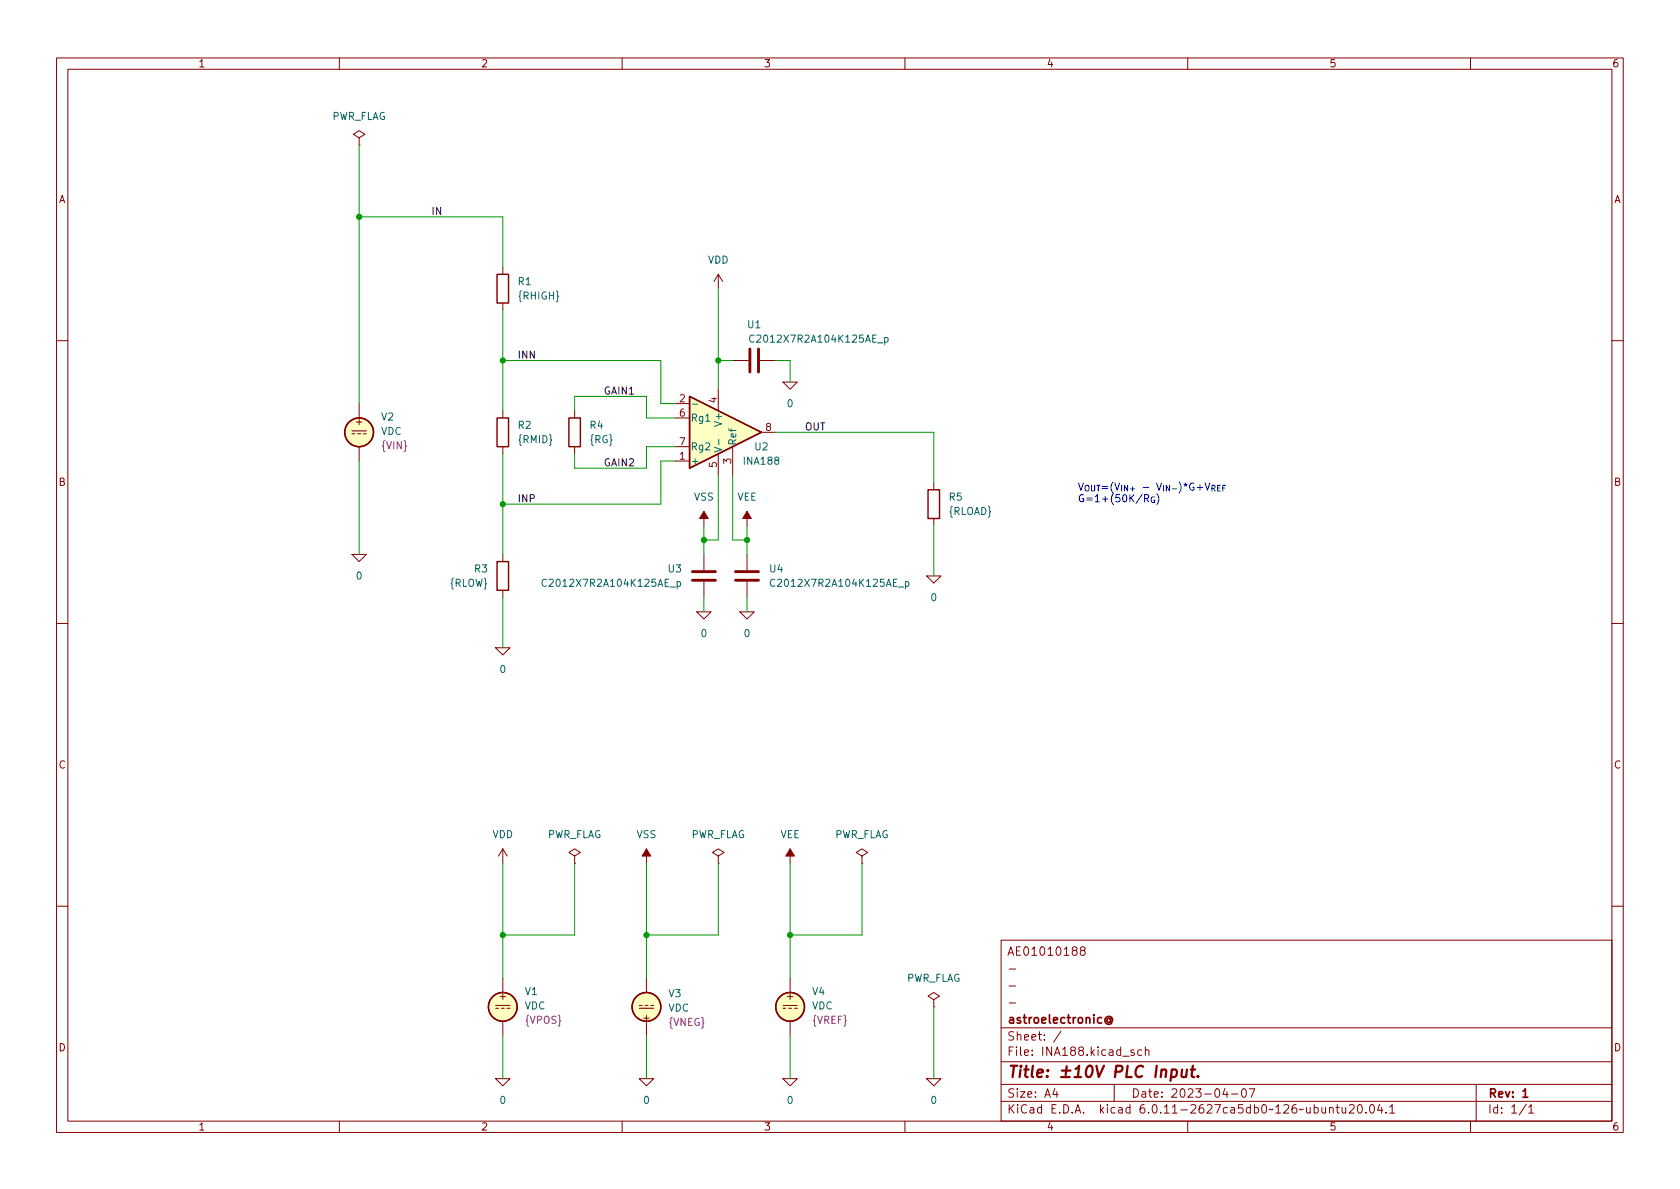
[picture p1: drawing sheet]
(kicad_sch (version 20211123) (generator eeschema)

 (paper "A4")

 (title_block
  (title "±10V PLC Input.")
  (date "2023-04-07")
  (rev "1")
  (company "astroelectronic@")
  (comment 1 "-")
  (comment 2 "-")
  (comment 3 "-")
  (comment 4 "AE01010188"))

 (lib_symbols
  (symbol "Device:C" (pin_numbers hide) (pin_names (offset 0.254)) (in_bom yes) (on_board yes)
   (property "Reference" "C" (id 0) (at 0.635 2.54 0) (effects (font (size 1.27 1.27)) (justify left)))
   (property "Value" "C" (id 1) (at 0.635 -2.54 0) (effects (font (size 1.27 1.27)) (justify left)))
   (property "Footprint" "" (id 2) (at 0.9652 -3.81 0) (effects (font (size 1.27 1.27)) hide))
   (property "Datasheet" "~" (id 3) (at 0 0 0) (effects (font (size 1.27 1.27)) hide))
   (symbol "C_0_1"
    (polyline (pts (xy -2.032 -0.762) (xy 2.032 -0.762)) (stroke (width 0.508) (type default) (color 0 0 0 0)) (fill (type none)))
    (polyline (pts (xy -2.032 0.762) (xy 2.032 0.762)) (stroke (width 0.508) (type default) (color 0 0 0 0)) (fill (type none))))
   (symbol "C_1_1"
    (pin passive line (at 0 3.81 270) (length 2.794) (name "~" (effects (font (size 1.27 1.27)))) (number "1" (effects (font (size 1.27 1.27)))))
    (pin passive line (at 0 -3.81 90) (length 2.794) (name "~" (effects (font (size 1.27 1.27)))) (number "2" (effects (font (size 1.27 1.27)))))))
  (symbol "Device:R" (pin_numbers hide) (pin_names (offset 0)) (in_bom yes) (on_board yes)
   (property "Reference" "R" (id 0) (at 2.032 0 90) (effects (font (size 1.27 1.27))))
   (property "Value" "R" (id 1) (at 0 0 90) (effects (font (size 1.27 1.27))))
   (property "Footprint" "" (id 2) (at -1.778 0 90) (effects (font (size 1.27 1.27)) hide))
   (property "Datasheet" "~" (id 3) (at 0 0 0) (effects (font (size 1.27 1.27)) hide))
   (symbol "R_0_1"
    (rectangle (start -1.016 -2.54) (end 1.016 2.54) (stroke (width 0.254) (type default) (color 0 0 0 0)) (fill (type none))))
   (symbol "R_1_1"
    (pin passive line (at 0 3.81 270) (length 1.27) (name "~" (effects (font (size 1.27 1.27)))) (number "1" (effects (font (size 1.27 1.27)))))
    (pin passive line (at 0 -3.81 90) (length 1.27) (name "~" (effects (font (size 1.27 1.27)))) (number "2" (effects (font (size 1.27 1.27)))))))
  (symbol "INA188:INA188" (pin_names (offset 0.127)) (in_bom yes) (on_board yes)
   (property "Reference" "U" (id 0) (at 3.81 3.175 0) (effects (font (size 1.27 1.27)) (justify left)))
   (property "Value" "INA188" (id 1) (at 3.81 -3.175 0) (effects (font (size 1.27 1.27)) (justify left)))
   (property "Footprint" "" (id 2) (at 2.54 0 0) (effects (font (size 1.27 1.27)) hide))
   (property "Datasheet" "http://www.ti.com/lit/ds/symlink/ina188.pdf" (id 3) (at 2.54 0 0) (effects (font (size 1.27 1.27)) hide))
   (symbol "INA188_0_1"
    (polyline (pts (xy 7.62 0) (xy -5.08 6.35) (xy -5.08 -6.35) (xy 7.62 0)) (stroke (width 0.254) (type default) (color 0 0 0 0)) (fill (type background))))
   (symbol "INA188_1_1"
    (pin passive line (at -7.62 -5.08 0) (length 2.54) (name "+" (effects (font (size 1.27 1.27)))) (number "1" (effects (font (size 1.27 1.27)))))
    (pin passive line (at -7.62 5.08 0) (length 2.54) (name "-" (effects (font (size 1.27 1.27)))) (number "2" (effects (font (size 1.27 1.27)))))
    (pin passive line (at 2.54 -7.62 90) (length 5.08) (name "Ref" (effects (font (size 1.27 1.27)))) (number "3" (effects (font (size 1.27 1.27)))))
    (pin passive line (at 0 7.62 270) (length 3.81) (name "V+" (effects (font (size 1.27 1.27)))) (number "4" (effects (font (size 1.27 1.27)))))
    (pin passive line (at 0 -7.62 90) (length 3.81) (name "V-" (effects (font (size 1.27 1.27)))) (number "5" (effects (font (size 1.27 1.27)))))
    (pin passive line (at -7.62 2.54 0) (length 2.54) (name "Rg1" (effects (font (size 1.27 1.27)))) (number "6" (effects (font (size 1.27 1.27)))))
    (pin passive line (at -7.62 -2.54 0) (length 2.54) (name "Rg2" (effects (font (size 1.27 1.27)))) (number "7" (effects (font (size 1.27 1.27)))))
    (pin passive line (at 10.16 0 180) (length 2.54) (name "~" (effects (font (size 1.27 1.27)))) (number "8" (effects (font (size 1.27 1.27)))))))
  (symbol "Simulation_SPICE:VDC" (pin_numbers hide) (pin_names (offset 0.0254)) (in_bom yes) (on_board yes)
   (property "Reference" "V" (id 0) (at 2.54 2.54 0) (effects (font (size 1.27 1.27)) (justify left)))
   (property "Value" "VDC" (id 1) (at 2.54 0 0) (effects (font (size 1.27 1.27)) (justify left)))
   (property "Footprint" "" (id 2) (at 0 0 0) (effects (font (size 1.27 1.27)) hide))
   (property "Datasheet" "~" (id 3) (at 0 0 0) (effects (font (size 1.27 1.27)) hide))
   (property "Spice_Netlist_Enabled" "Y" (id 4) (at 0 0 0) (effects (font (size 1.27 1.27)) (justify left) hide))
   (property "Spice_Primitive" "V" (id 5) (at 0 0 0) (effects (font (size 1.27 1.27)) (justify left) hide))
   (property "Spice_Model" "dc(1)" (id 6) (at 2.54 -2.54 0) (effects (font (size 1.27 1.27)) (justify left)))
   (symbol "VDC_0_0"
    (polyline (pts (xy -1.27 0.254) (xy 1.27 0.254)) (stroke (width 0) (type default) (color 0 0 0 0)) (fill (type none)))
    (polyline (pts (xy -0.762 -0.254) (xy -1.27 -0.254)) (stroke (width 0) (type default) (color 0 0 0 0)) (fill (type none)))
    (polyline (pts (xy 0.254 -0.254) (xy -0.254 -0.254)) (stroke (width 0) (type default) (color 0 0 0 0)) (fill (type none)))
    (polyline (pts (xy 1.27 -0.254) (xy 0.762 -0.254)) (stroke (width 0) (type default) (color 0 0 0 0)) (fill (type none)))
    (text "+" (at 0 1.905 0) (effects (font (size 1.27 1.27)))))
   (symbol "VDC_0_1"
    (circle (center 0 0) (radius 2.54) (stroke (width 0.254) (type default) (color 0 0 0 0)) (fill (type background))))
   (symbol "VDC_1_1"
    (pin passive line (at 0 5.08 270) (length 2.54) (name "~" (effects (font (size 1.27 1.27)))) (number "1" (effects (font (size 1.27 1.27)))))
    (pin passive line (at 0 -5.08 90) (length 2.54) (name "~" (effects (font (size 1.27 1.27)))) (number "2" (effects (font (size 1.27 1.27)))))))
  (symbol "power:PWR_FLAG" (power) (pin_numbers hide) (pin_names (offset 0) hide) (in_bom yes) (on_board yes)
   (property "Reference" "#FLG" (id 0) (at 0 1.905 0) (effects (font (size 1.27 1.27)) hide))
   (property "Value" "PWR_FLAG" (id 1) (at 0 3.81 0) (effects (font (size 1.27 1.27))))
   (property "Footprint" "" (id 2) (at 0 0 0) (effects (font (size 1.27 1.27)) hide))
   (property "Datasheet" "~" (id 3) (at 0 0 0) (effects (font (size 1.27 1.27)) hide))
   (symbol "PWR_FLAG_0_0"
    (pin power_out line (at 0 0 90) (length 0) (name "pwr" (effects (font (size 1.27 1.27)))) (number "1" (effects (font (size 1.27 1.27))))))
   (symbol "PWR_FLAG_0_1"
    (polyline (pts (xy 0 0) (xy 0 1.27) (xy -1.016 1.905) (xy 0 2.54) (xy 1.016 1.905) (xy 0 1.27)) (stroke (width 0) (type default) (color 0 0 0 0)) (fill (type none)))))
  (symbol "power:VDD" (power) (pin_names (offset 0)) (in_bom yes) (on_board yes)
   (property "Reference" "#PWR" (id 0) (at 0 -3.81 0) (effects (font (size 1.27 1.27)) hide))
   (property "Value" "VDD" (id 1) (at 0 3.81 0) (effects (font (size 1.27 1.27))))
   (property "Footprint" "" (id 2) (at 0 0 0) (effects (font (size 1.27 1.27)) hide))
   (property "Datasheet" "" (id 3) (at 0 0 0) (effects (font (size 1.27 1.27)) hide))
   (symbol "VDD_0_1"
    (polyline (pts (xy -0.762 1.27) (xy 0 2.54)) (stroke (width 0) (type default) (color 0 0 0 0)) (fill (type none)))
    (polyline (pts (xy 0 0) (xy 0 2.54)) (stroke (width 0) (type default) (color 0 0 0 0)) (fill (type none)))
    (polyline (pts (xy 0 2.54) (xy 0.762 1.27)) (stroke (width 0) (type default) (color 0 0 0 0)) (fill (type none))))
   (symbol "VDD_1_1"
    (pin power_in line (at 0 0 90) (length 0) hide (name "VDD" (effects (font (size 1.27 1.27)))) (number "1" (effects (font (size 1.27 1.27)))))))
  (symbol "power:VEE" (power) (pin_names (offset 0)) (in_bom yes) (on_board yes)
   (property "Reference" "#PWR" (id 0) (at 0 -3.81 0) (effects (font (size 1.27 1.27)) hide))
   (property "Value" "VEE" (id 1) (at 0 3.81 0) (effects (font (size 1.27 1.27))))
   (property "Footprint" "" (id 2) (at 0 0 0) (effects (font (size 1.27 1.27)) hide))
   (property "Datasheet" "" (id 3) (at 0 0 0) (effects (font (size 1.27 1.27)) hide))
   (symbol "VEE_0_1"
    (polyline (pts (xy 0 0) (xy 0 2.54)) (stroke (width 0) (type default) (color 0 0 0 0)) (fill (type none)))
    (polyline (pts (xy 0.762 1.27) (xy -0.762 1.27) (xy 0 2.54) (xy 0.762 1.27)) (stroke (width 0) (type default) (color 0 0 0 0)) (fill (type outline))))
   (symbol "VEE_1_1"
    (pin power_in line (at 0 0 90) (length 0) hide (name "VEE" (effects (font (size 1.27 1.27)))) (number "1" (effects (font (size 1.27 1.27)))))))
  (symbol "power:VSS" (power) (pin_names (offset 0)) (in_bom yes) (on_board yes)
   (property "Reference" "#PWR" (id 0) (at 0 -3.81 0) (effects (font (size 1.27 1.27)) hide))
   (property "Value" "VSS" (id 1) (at 0 3.81 0) (effects (font (size 1.27 1.27))))
   (property "Footprint" "" (id 2) (at 0 0 0) (effects (font (size 1.27 1.27)) hide))
   (property "Datasheet" "" (id 3) (at 0 0 0) (effects (font (size 1.27 1.27)) hide))
   (symbol "VSS_0_1"
    (polyline (pts (xy 0 0) (xy 0 2.54)) (stroke (width 0) (type default) (color 0 0 0 0)) (fill (type none)))
    (polyline (pts (xy 0.762 1.27) (xy -0.762 1.27) (xy 0 2.54) (xy 0.762 1.27)) (stroke (width 0) (type default) (color 0 0 0 0)) (fill (type outline))))
   (symbol "VSS_1_1"
    (pin power_in line (at 0 0 90) (length 0) hide (name "VSS" (effects (font (size 1.27 1.27)))) (number "1" (effects (font (size 1.27 1.27)))))))
  (symbol "pspice:0" (power) (pin_names (offset 0)) (in_bom yes) (on_board yes)
   (property "Reference" "#GND" (id 0) (at 0 -2.54 0) (effects (font (size 1.27 1.27)) hide))
   (property "Value" "0" (id 1) (at 0 -1.778 0) (effects (font (size 1.27 1.27))))
   (property "Footprint" "" (id 2) (at 0 0 0) (effects (font (size 1.27 1.27)) hide))
   (property "Datasheet" "~" (id 3) (at 0 0 0) (effects (font (size 1.27 1.27)) hide))
   (symbol "0_0_1"
    (polyline (pts (xy -1.27 0) (xy 0 -1.27) (xy 1.27 0) (xy -1.27 0)) (stroke (width 0) (type default) (color 0 0 0 0)) (fill (type none))))
   (symbol "0_1_1"
    (pin power_in line (at 0 0 0) (length 0) hide (name "0" (effects (font (size 1.016 1.016)))) (number "1" (effects (font (size 1.016 1.016))))))))

 (junction (at 88.9 165.1) (diameter 0) (color 0 0 0 0))
 (junction (at 114.3 165.1) (diameter 0) (color 0 0 0 0))
 (junction (at 88.9 63.5) (diameter 0) (color 0 0 0 0))
 (junction (at 124.46 95.25) (diameter 0) (color 0 0 0 0))
 (junction (at 63.5 38.1) (diameter 0) (color 0 0 0 0))
 (junction (at 132.08 95.25) (diameter 0) (color 0 0 0 0))
 (junction (at 88.9 88.9) (diameter 0) (color 0 0 0 0))
 (junction (at 127 63.5) (diameter 0) (color 0 0 0 0))
 (junction (at 139.7 165.1) (diameter 0) (color 0 0 0 0))

 (wire (pts (xy 88.9 165.1) (xy 88.9 172.72)) (stroke (width 0) (type default) (color 0 0 0 0)))
 (wire (pts (xy 119.38 81.28) (xy 116.84 81.28)) (stroke (width 0) (type default) (color 0 0 0 0)))
 (wire (pts (xy 127 83.82) (xy 127 95.25)) (stroke (width 0) (type default) (color 0 0 0 0)))
 (wire (pts (xy 132.08 105.41) (xy 132.08 107.95)) (stroke (width 0) (type default) (color 0 0 0 0)))
 (wire (pts (xy 116.84 88.9) (xy 116.84 81.28)) (stroke (width 0) (type default) (color 0 0 0 0)))
 (wire (pts (xy 114.3 152.4) (xy 114.3 165.1)) (stroke (width 0) (type default) (color 0 0 0 0)))
 (wire (pts (xy 119.38 78.74) (xy 114.3 78.74)) (stroke (width 0) (type default) (color 0 0 0 0)))
 (wire (pts (xy 165.1 177.8) (xy 165.1 190.5)) (stroke (width 0) (type default) (color 0 0 0 0)))
 (wire (pts (xy 139.7 63.5) (xy 139.7 67.31)) (stroke (width 0) (type default) (color 0 0 0 0)))
 (wire (pts (xy 88.9 182.88) (xy 88.9 190.5)) (stroke (width 0) (type default) (color 0 0 0 0)))
 (wire (pts (xy 165.1 92.71) (xy 165.1 101.6)) (stroke (width 0) (type default) (color 0 0 0 0)))
 (wire (pts (xy 63.5 81.28) (xy 63.5 97.79)) (stroke (width 0) (type default) (color 0 0 0 0)))
 (wire (pts (xy 127 63.5) (xy 127 68.58)) (stroke (width 0) (type default) (color 0 0 0 0)))
 (wire (pts (xy 63.5 38.1) (xy 88.9 38.1)) (stroke (width 0) (type default) (color 0 0 0 0)))
 (wire (pts (xy 101.6 165.1) (xy 101.6 152.4)) (stroke (width 0) (type default) (color 0 0 0 0)))
 (wire (pts (xy 88.9 54.61) (xy 88.9 63.5)) (stroke (width 0) (type default) (color 0 0 0 0)))
 (wire (pts (xy 114.3 182.88) (xy 114.3 190.5)) (stroke (width 0) (type default) (color 0 0 0 0)))
 (wire (pts (xy 88.9 38.1) (xy 88.9 46.99)) (stroke (width 0) (type default) (color 0 0 0 0)))
 (wire (pts (xy 88.9 88.9) (xy 88.9 97.79)) (stroke (width 0) (type default) (color 0 0 0 0)))
 (wire (pts (xy 101.6 82.55) (xy 101.6 80.01)) (stroke (width 0) (type default) (color 0 0 0 0)))
 (wire (pts (xy 127 63.5) (xy 129.54 63.5)) (stroke (width 0) (type default) (color 0 0 0 0)))
 (wire (pts (xy 88.9 105.41) (xy 88.9 114.3)) (stroke (width 0) (type default) (color 0 0 0 0)))
 (wire (pts (xy 137.16 63.5) (xy 139.7 63.5)) (stroke (width 0) (type default) (color 0 0 0 0)))
 (wire (pts (xy 124.46 95.25) (xy 124.46 92.71)) (stroke (width 0) (type default) (color 0 0 0 0)))
 (wire (pts (xy 63.5 38.1) (xy 63.5 71.12)) (stroke (width 0) (type default) (color 0 0 0 0)))
 (wire (pts (xy 132.08 95.25) (xy 132.08 97.79)) (stroke (width 0) (type default) (color 0 0 0 0)))
 (wire (pts (xy 137.16 76.2) (xy 165.1 76.2)) (stroke (width 0) (type default) (color 0 0 0 0)))
 (wire (pts (xy 114.3 165.1) (xy 114.3 172.72)) (stroke (width 0) (type default) (color 0 0 0 0)))
 (wire (pts (xy 119.38 71.12) (xy 116.84 71.12)) (stroke (width 0) (type default) (color 0 0 0 0)))
 (wire (pts (xy 88.9 88.9) (xy 116.84 88.9)) (stroke (width 0) (type default) (color 0 0 0 0)))
 (wire (pts (xy 139.7 165.1) (xy 139.7 172.72)) (stroke (width 0) (type default) (color 0 0 0 0)))
 (wire (pts (xy 139.7 165.1) (xy 152.4 165.1)) (stroke (width 0) (type default) (color 0 0 0 0)))
 (wire (pts (xy 132.08 95.25) (xy 132.08 92.71)) (stroke (width 0) (type default) (color 0 0 0 0)))
 (wire (pts (xy 88.9 63.5) (xy 116.84 63.5)) (stroke (width 0) (type default) (color 0 0 0 0)))
 (wire (pts (xy 152.4 165.1) (xy 152.4 152.4)) (stroke (width 0) (type default) (color 0 0 0 0)))
 (wire (pts (xy 127 50.8) (xy 127 63.5)) (stroke (width 0) (type default) (color 0 0 0 0)))
 (wire (pts (xy 129.54 83.82) (xy 129.54 95.25)) (stroke (width 0) (type default) (color 0 0 0 0)))
 (wire (pts (xy 119.38 73.66) (xy 114.3 73.66)) (stroke (width 0) (type default) (color 0 0 0 0)))
 (wire (pts (xy 88.9 165.1) (xy 101.6 165.1)) (stroke (width 0) (type default) (color 0 0 0 0)))
 (wire (pts (xy 139.7 182.88) (xy 139.7 190.5)) (stroke (width 0) (type default) (color 0 0 0 0)))
 (wire (pts (xy 114.3 78.74) (xy 114.3 82.55)) (stroke (width 0) (type default) (color 0 0 0 0)))
 (wire (pts (xy 114.3 73.66) (xy 114.3 69.85)) (stroke (width 0) (type default) (color 0 0 0 0)))
 (wire (pts (xy 88.9 152.4) (xy 88.9 165.1)) (stroke (width 0) (type default) (color 0 0 0 0)))
 (wire (pts (xy 101.6 69.85) (xy 101.6 72.39)) (stroke (width 0) (type default) (color 0 0 0 0)))
 (wire (pts (xy 101.6 82.55) (xy 114.3 82.55)) (stroke (width 0) (type default) (color 0 0 0 0)))
 (wire (pts (xy 63.5 25.4) (xy 63.5 38.1)) (stroke (width 0) (type default) (color 0 0 0 0)))
 (wire (pts (xy 139.7 152.4) (xy 139.7 165.1)) (stroke (width 0) (type default) (color 0 0 0 0)))
 (wire (pts (xy 116.84 71.12) (xy 116.84 63.5)) (stroke (width 0) (type default) (color 0 0 0 0)))
 (wire (pts (xy 124.46 105.41) (xy 124.46 107.95)) (stroke (width 0) (type default) (color 0 0 0 0)))
 (wire (pts (xy 101.6 69.85) (xy 114.3 69.85)) (stroke (width 0) (type default) (color 0 0 0 0)))
 (wire (pts (xy 114.3 165.1) (xy 127 165.1)) (stroke (width 0) (type default) (color 0 0 0 0)))
 (wire (pts (xy 124.46 95.25) (xy 124.46 97.79)) (stroke (width 0) (type default) (color 0 0 0 0)))
 (wire (pts (xy 88.9 63.5) (xy 88.9 72.39)) (stroke (width 0) (type default) (color 0 0 0 0)))
 (wire (pts (xy 124.46 95.25) (xy 127 95.25)) (stroke (width 0) (type default) (color 0 0 0 0)))
 (wire (pts (xy 88.9 80.01) (xy 88.9 88.9)) (stroke (width 0) (type default) (color 0 0 0 0)))
 (wire (pts (xy 127 165.1) (xy 127 152.4)) (stroke (width 0) (type default) (color 0 0 0 0)))
 (wire (pts (xy 129.54 95.25) (xy 132.08 95.25)) (stroke (width 0) (type default) (color 0 0 0 0)))
 (wire (pts (xy 165.1 76.2) (xy 165.1 85.09)) (stroke (width 0) (type default) (color 0 0 0 0)))

 (text "V_{OUT}=(V_{IN+} - V_{IN-})*G+V_{REF}\nG=1+(50K/R_{G})" (at 190.5 88.9 0) (effects (font (size 1.27 1.27)) (justify left bottom)))

 (label "INP" (at 91.44 88.9 0) (effects (font (size 1.27 1.27)) (justify left bottom)))
 (label "GAIN2" (at 106.68 82.55 0) (effects (font (size 1.27 1.27)) (justify left bottom)))
 (label "INN" (at 91.44 63.5 0) (effects (font (size 1.27 1.27)) (justify left bottom)))
 (label "GAIN1" (at 106.68 69.85 0) (effects (font (size 1.27 1.27)) (justify left bottom)))
 (label "OUT" (at 142.24 76.2 0) (effects (font (size 1.27 1.27)) (justify left bottom)))
 (label "IN" (at 76.2 38.1 0) (effects (font (size 1.27 1.27)) (justify left bottom)))

 (symbol (lib_id "pspice:0") (at 63.5 97.79 0) (unit 1) (in_bom yes) (on_board yes) (fields_autoplaced)
  (property "Reference" "#GND0103" (id 0) (at 63.5 100.33 0) (effects (font (size 1.27 1.27)) hide))
  (property "Value" "0" (id 1) (at 63.5 101.6 0))
  (property "Footprint" "" (id 2) (at 63.5 97.79 0) (effects (font (size 1.27 1.27)) hide))
  (property "Datasheet" "~" (id 3) (at 63.5 97.79 0) (effects (font (size 1.27 1.27)) hide)) (pin "1"))

 (symbol (lib_id "power:PWR_FLAG") (at 101.6 152.4 0) (unit 1) (in_bom yes) (on_board yes) (fields_autoplaced)
  (property "Reference" "#FLG01" (id 0) (at 101.6 150.495 0) (effects (font (size 1.27 1.27)) hide))
  (property "Value" "PWR_FLAG" (id 1) (at 101.6 147.32 0))
  (property "Footprint" "" (id 2) (at 101.6 152.4 0) (effects (font (size 1.27 1.27)) hide))
  (property "Datasheet" "~" (id 3) (at 101.6 152.4 0) (effects (font (size 1.27 1.27)) hide)) (pin "1"))

 (symbol (lib_id "Device:C") (at 133.35 63.5 90) (unit 1) (in_bom yes) (on_board yes)
  (property "Reference" "U1" (id 0) (at 133.35 57.15 90))
  (property "Value" "C2012X7R2A104K125AE_p" (id 1) (at 144.78 59.69 90))
  (property "Footprint" "" (id 2) (at 137.16 62.5348 0) (effects (font (size 1.27 1.27)) hide))
  (property "Datasheet" "~" (id 3) (at 133.35 63.5 0) (effects (font (size 1.27 1.27)) hide))
  (property "Spice_Primitive" "X" (id 4) (at 133.35 63.5 0) (effects (font (size 1.27 1.27)) hide))
  (property "Spice_Model" "C2012X7R2A104K125AE_p" (id 5) (at 133.35 63.5 0) (effects (font (size 1.27 1.27)) hide))
  (property "Spice_Netlist_Enabled" "Y" (id 6) (at 133.35 63.5 0) (effects (font (size 1.27 1.27)) hide))
  (property "Spice_Lib_File" "models/C2012X7R2A104K125AE_p.mod" (id 7) (at 133.35 63.5 0) (effects (font (size 1.27 1.27)) hide)) (pin "1") (pin "2"))

 (symbol (lib_id "Device:R") (at 88.9 76.2 0) (unit 1) (in_bom yes) (on_board yes) (fields_autoplaced)
  (property "Reference" "R2" (id 0) (at 91.44 74.9299 0) (effects (font (size 1.27 1.27)) (justify left)))
  (property "Value" "{RMID}" (id 1) (at 91.44 77.4699 0) (effects (font (size 1.27 1.27)) (justify left)))
  (property "Footprint" "" (id 2) (at 87.122 76.2 90) (effects (font (size 1.27 1.27)) hide))
  (property "Datasheet" "~" (id 3) (at 88.9 76.2 0) (effects (font (size 1.27 1.27)) hide)) (pin "1") (pin "2"))

 (symbol (lib_id "pspice:0") (at 139.7 190.5 0) (unit 1) (in_bom yes) (on_board yes) (fields_autoplaced)
  (property "Reference" "#GND0105" (id 0) (at 139.7 193.04 0) (effects (font (size 1.27 1.27)) hide))
  (property "Value" "0" (id 1) (at 139.7 194.31 0))
  (property "Footprint" "" (id 2) (at 139.7 190.5 0) (effects (font (size 1.27 1.27)) hide))
  (property "Datasheet" "~" (id 3) (at 139.7 190.5 0) (effects (font (size 1.27 1.27)) hide)) (pin "1"))

 (symbol (lib_id "power:VDD") (at 127 50.8 0) (unit 1) (in_bom yes) (on_board yes) (fields_autoplaced)
  (property "Reference" "#PWR04" (id 0) (at 127 54.61 0) (effects (font (size 1.27 1.27)) hide))
  (property "Value" "VDD" (id 1) (at 127 45.72 0))
  (property "Footprint" "" (id 2) (at 127 50.8 0) (effects (font (size 1.27 1.27)) hide))
  (property "Datasheet" "" (id 3) (at 127 50.8 0) (effects (font (size 1.27 1.27)) hide)) (pin "1"))

 (symbol (lib_id "power:VEE") (at 132.08 92.71 0) (unit 1) (in_bom yes) (on_board yes) (fields_autoplaced)
  (property "Reference" "#PWR06" (id 0) (at 132.08 96.52 0) (effects (font (size 1.27 1.27)) hide))
  (property "Value" "VEE" (id 1) (at 132.08 87.63 0))
  (property "Footprint" "" (id 2) (at 132.08 92.71 0) (effects (font (size 1.27 1.27)) hide))
  (property "Datasheet" "" (id 3) (at 132.08 92.71 0) (effects (font (size 1.27 1.27)) hide)) (pin "1"))

 (symbol (lib_id "power:PWR_FLAG") (at 127 152.4 0) (unit 1) (in_bom yes) (on_board yes) (fields_autoplaced)
  (property "Reference" "#FLG03" (id 0) (at 127 150.495 0) (effects (font (size 1.27 1.27)) hide))
  (property "Value" "PWR_FLAG" (id 1) (at 127 147.32 0))
  (property "Footprint" "" (id 2) (at 127 152.4 0) (effects (font (size 1.27 1.27)) hide))
  (property "Datasheet" "~" (id 3) (at 127 152.4 0) (effects (font (size 1.27 1.27)) hide)) (pin "1"))

 (symbol (lib_id "Device:R") (at 88.9 50.8 0) (unit 1) (in_bom yes) (on_board yes) (fields_autoplaced)
  (property "Reference" "R1" (id 0) (at 91.44 49.5299 0) (effects (font (size 1.27 1.27)) (justify left)))
  (property "Value" "{RHIGH}" (id 1) (at 91.44 52.0699 0) (effects (font (size 1.27 1.27)) (justify left)))
  (property "Footprint" "" (id 2) (at 87.122 50.8 90) (effects (font (size 1.27 1.27)) hide))
  (property "Datasheet" "~" (id 3) (at 88.9 50.8 0) (effects (font (size 1.27 1.27)) hide)) (pin "1") (pin "2"))

 (symbol (lib_id "pspice:0") (at 139.7 67.31 0) (unit 1) (in_bom yes) (on_board yes) (fields_autoplaced)
  (property "Reference" "#GND0101" (id 0) (at 139.7 69.85 0) (effects (font (size 1.27 1.27)) hide))
  (property "Value" "0" (id 1) (at 139.7 71.12 0))
  (property "Footprint" "" (id 2) (at 139.7 67.31 0) (effects (font (size 1.27 1.27)) hide))
  (property "Datasheet" "~" (id 3) (at 139.7 67.31 0) (effects (font (size 1.27 1.27)) hide)) (pin "1"))

 (symbol (lib_id "Device:R") (at 101.6 76.2 0) (unit 1) (in_bom yes) (on_board yes) (fields_autoplaced)
  (property "Reference" "R4" (id 0) (at 104.14 74.9299 0) (effects (font (size 1.27 1.27)) (justify left)))
  (property "Value" "{RG}" (id 1) (at 104.14 77.4699 0) (effects (font (size 1.27 1.27)) (justify left)))
  (property "Footprint" "" (id 2) (at 99.822 76.2 90) (effects (font (size 1.27 1.27)) hide))
  (property "Datasheet" "~" (id 3) (at 101.6 76.2 0) (effects (font (size 1.27 1.27)) hide)) (pin "1") (pin "2"))

 (symbol (lib_id "power:VSS") (at 114.3 152.4 0) (unit 1) (in_bom yes) (on_board yes) (fields_autoplaced)
  (property "Reference" "#PWR02" (id 0) (at 114.3 156.21 0) (effects (font (size 1.27 1.27)) hide))
  (property "Value" "VSS" (id 1) (at 114.3 147.32 0))
  (property "Footprint" "" (id 2) (at 114.3 152.4 0) (effects (font (size 1.27 1.27)) hide))
  (property "Datasheet" "" (id 3) (at 114.3 152.4 0) (effects (font (size 1.27 1.27)) hide)) (pin "1"))

 (symbol (lib_id "pspice:0") (at 88.9 190.5 0) (unit 1) (in_bom yes) (on_board yes) (fields_autoplaced)
  (property "Reference" "#GND0107" (id 0) (at 88.9 193.04 0) (effects (font (size 1.27 1.27)) hide))
  (property "Value" "0" (id 1) (at 88.9 194.31 0))
  (property "Footprint" "" (id 2) (at 88.9 190.5 0) (effects (font (size 1.27 1.27)) hide))
  (property "Datasheet" "~" (id 3) (at 88.9 190.5 0) (effects (font (size 1.27 1.27)) hide)) (pin "1"))

 (symbol (lib_id "Device:R") (at 88.9 101.6 0) (unit 1) (in_bom yes) (on_board yes) (fields_autoplaced)
  (property "Reference" "R3" (id 0) (at 86.36 100.3299 0) (effects (font (size 1.27 1.27)) (justify right)))
  (property "Value" "{RLOW}" (id 1) (at 86.36 102.8699 0) (effects (font (size 1.27 1.27)) (justify right)))
  (property "Footprint" "" (id 2) (at 87.122 101.6 90) (effects (font (size 1.27 1.27)) hide))
  (property "Datasheet" "~" (id 3) (at 88.9 101.6 0) (effects (font (size 1.27 1.27)) hide)) (pin "1") (pin "2"))

 (symbol (lib_id "pspice:0") (at 165.1 101.6 0) (unit 1) (in_bom yes) (on_board yes) (fields_autoplaced)
  (property "Reference" "#GND0102" (id 0) (at 165.1 104.14 0) (effects (font (size 1.27 1.27)) hide))
  (property "Value" "0" (id 1) (at 165.1 105.41 0))
  (property "Footprint" "" (id 2) (at 165.1 101.6 0) (effects (font (size 1.27 1.27)) hide))
  (property "Datasheet" "~" (id 3) (at 165.1 101.6 0) (effects (font (size 1.27 1.27)) hide)) (pin "1"))

 (symbol (lib_id "Simulation_SPICE:VDC") (at 114.3 177.8 0) (mirror x) (unit 1) (in_bom yes) (on_board yes) (fields_autoplaced)
  (property "Reference" "V3" (id 0) (at 118.11 175.4496 0) (effects (font (size 1.27 1.27)) (justify left)))
  (property "Value" "VDC" (id 1) (at 118.11 177.9896 0) (effects (font (size 1.27 1.27)) (justify left)))
  (property "Footprint" "" (id 2) (at 114.3 177.8 0) (effects (font (size 1.27 1.27)) hide))
  (property "Datasheet" "~" (id 3) (at 114.3 177.8 0) (effects (font (size 1.27 1.27)) hide))
  (property "Spice_Netlist_Enabled" "Y" (id 4) (at 114.3 177.8 0) (effects (font (size 1.27 1.27)) (justify left) hide))
  (property "Spice_Primitive" "V" (id 5) (at 114.3 177.8 0) (effects (font (size 1.27 1.27)) (justify left) hide))
  (property "Spice_Model" "{VNEG}" (id 6) (at 118.11 180.5296 0) (effects (font (size 1.27 1.27)) (justify left))) (pin "1") (pin "2"))

 (symbol (lib_id "Device:C") (at 132.08 101.6 180) (unit 1) (in_bom yes) (on_board yes) (fields_autoplaced)
  (property "Reference" "U4" (id 0) (at 135.89 100.3299 0) (effects (font (size 1.27 1.27)) (justify right)))
  (property "Value" "C2012X7R2A104K125AE_p" (id 1) (at 135.89 102.8699 0) (effects (font (size 1.27 1.27)) (justify right)))
  (property "Footprint" "" (id 2) (at 131.1148 97.79 0) (effects (font (size 1.27 1.27)) hide))
  (property "Datasheet" "~" (id 3) (at 132.08 101.6 0) (effects (font (size 1.27 1.27)) hide))
  (property "Spice_Primitive" "X" (id 4) (at 132.08 101.6 0) (effects (font (size 1.27 1.27)) hide))
  (property "Spice_Model" "C2012X7R2A104K125AE_p" (id 5) (at 132.08 101.6 0) (effects (font (size 1.27 1.27)) hide))
  (property "Spice_Netlist_Enabled" "Y" (id 6) (at 132.08 101.6 0) (effects (font (size 1.27 1.27)) hide))
  (property "Spice_Lib_File" "models/C2012X7R2A104K125AE_p.mod" (id 7) (at 132.08 101.6 0) (effects (font (size 1.27 1.27)) hide)) (pin "1") (pin "2"))

 (symbol (lib_id "Simulation_SPICE:VDC") (at 88.9 177.8 0) (unit 1) (in_bom yes) (on_board yes) (fields_autoplaced)
  (property "Reference" "V1" (id 0) (at 92.71 175.0701 0) (effects (font (size 1.27 1.27)) (justify left)))
  (property "Value" "VDC" (id 1) (at 92.71 177.6101 0) (effects (font (size 1.27 1.27)) (justify left)))
  (property "Footprint" "" (id 2) (at 88.9 177.8 0) (effects (font (size 1.27 1.27)) hide))
  (property "Datasheet" "~" (id 3) (at 88.9 177.8 0) (effects (font (size 1.27 1.27)) hide))
  (property "Spice_Netlist_Enabled" "Y" (id 4) (at 88.9 177.8 0) (effects (font (size 1.27 1.27)) (justify left) hide))
  (property "Spice_Primitive" "V" (id 5) (at 88.9 177.8 0) (effects (font (size 1.27 1.27)) (justify left) hide))
  (property "Spice_Model" "{VPOS}" (id 6) (at 92.71 180.1501 0) (effects (font (size 1.27 1.27)) (justify left))) (pin "1") (pin "2"))

 (symbol (lib_id "power:PWR_FLAG") (at 165.1 177.8 0) (unit 1) (in_bom yes) (on_board yes) (fields_autoplaced)
  (property "Reference" "#FLG02" (id 0) (at 165.1 175.895 0) (effects (font (size 1.27 1.27)) hide))
  (property "Value" "PWR_FLAG" (id 1) (at 165.1 172.72 0))
  (property "Footprint" "" (id 2) (at 165.1 177.8 0) (effects (font (size 1.27 1.27)) hide))
  (property "Datasheet" "~" (id 3) (at 165.1 177.8 0) (effects (font (size 1.27 1.27)) hide)) (pin "1"))

 (symbol (lib_id "power:VSS") (at 124.46 92.71 0) (unit 1) (in_bom yes) (on_board yes) (fields_autoplaced)
  (property "Reference" "#PWR05" (id 0) (at 124.46 96.52 0) (effects (font (size 1.27 1.27)) hide))
  (property "Value" "VSS" (id 1) (at 124.46 87.63 0))
  (property "Footprint" "" (id 2) (at 124.46 92.71 0) (effects (font (size 1.27 1.27)) hide))
  (property "Datasheet" "" (id 3) (at 124.46 92.71 0) (effects (font (size 1.27 1.27)) hide)) (pin "1"))

 (symbol (lib_id "Simulation_SPICE:VDC") (at 63.5 76.2 0) (unit 1) (in_bom yes) (on_board yes) (fields_autoplaced)
  (property "Reference" "V2" (id 0) (at 67.31 73.4701 0) (effects (font (size 1.27 1.27)) (justify left)))
  (property "Value" "VDC" (id 1) (at 67.31 76.0101 0) (effects (font (size 1.27 1.27)) (justify left)))
  (property "Footprint" "" (id 2) (at 63.5 76.2 0) (effects (font (size 1.27 1.27)) hide))
  (property "Datasheet" "~" (id 3) (at 63.5 76.2 0) (effects (font (size 1.27 1.27)) hide))
  (property "Spice_Netlist_Enabled" "Y" (id 4) (at 63.5 76.2 0) (effects (font (size 1.27 1.27)) (justify left) hide))
  (property "Spice_Primitive" "V" (id 5) (at 63.5 76.2 0) (effects (font (size 1.27 1.27)) (justify left) hide))
  (property "Spice_Model" "{VIN}" (id 6) (at 67.31 78.5501 0) (effects (font (size 1.27 1.27)) (justify left))) (pin "1") (pin "2"))

 (symbol (lib_id "pspice:0") (at 88.9 114.3 0) (unit 1) (in_bom yes) (on_board yes) (fields_autoplaced)
  (property "Reference" "#GND0104" (id 0) (at 88.9 116.84 0) (effects (font (size 1.27 1.27)) hide))
  (property "Value" "0" (id 1) (at 88.9 118.11 0))
  (property "Footprint" "" (id 2) (at 88.9 114.3 0) (effects (font (size 1.27 1.27)) hide))
  (property "Datasheet" "~" (id 3) (at 88.9 114.3 0) (effects (font (size 1.27 1.27)) hide)) (pin "1"))

 (symbol (lib_id "pspice:0") (at 124.46 107.95 0) (unit 1) (in_bom yes) (on_board yes) (fields_autoplaced)
  (property "Reference" "#GND0110" (id 0) (at 124.46 110.49 0) (effects (font (size 1.27 1.27)) hide))
  (property "Value" "0" (id 1) (at 124.46 111.76 0))
  (property "Footprint" "" (id 2) (at 124.46 107.95 0) (effects (font (size 1.27 1.27)) hide))
  (property "Datasheet" "~" (id 3) (at 124.46 107.95 0) (effects (font (size 1.27 1.27)) hide)) (pin "1"))

 (symbol (lib_id "INA188:INA188") (at 127 76.2 0) (unit 1) (in_bom yes) (on_board yes)
  (property "Reference" "U2" (id 0) (at 134.62 78.74 0))
  (property "Value" "INA188" (id 1) (at 134.62 81.28 0))
  (property "Footprint" "" (id 2) (at 129.54 76.2 0) (effects (font (size 1.27 1.27)) hide))
  (property "Datasheet" "http://www.ti.com/lit/ds/symlink/ina188.pdf" (id 3) (at 129.54 76.2 0) (effects (font (size 1.27 1.27)) hide))
  (property "Spice_Primitive" "X" (id 4) (at 127 76.2 0) (effects (font (size 1.27 1.27)) hide))
  (property "Spice_Model" "INA188" (id 5) (at 127 76.2 0) (effects (font (size 1.27 1.27)) hide))
  (property "Spice_Netlist_Enabled" "Y" (id 6) (at 127 76.2 0) (effects (font (size 1.27 1.27)) hide))
  (property "Spice_Lib_File" "models/INA188.lib" (id 7) (at 127 76.2 0) (effects (font (size 1.27 1.27)) hide)) (pin "1") (pin "2") (pin "3") (pin "4") (pin "5") (pin "6") (pin "7") (pin "8"))

 (symbol (lib_id "Simulation_SPICE:VDC") (at 139.7 177.8 0) (unit 1) (in_bom yes) (on_board yes) (fields_autoplaced)
  (property "Reference" "V4" (id 0) (at 143.51 175.0701 0) (effects (font (size 1.27 1.27)) (justify left)))
  (property "Value" "VDC" (id 1) (at 143.51 177.6101 0) (effects (font (size 1.27 1.27)) (justify left)))
  (property "Footprint" "" (id 2) (at 139.7 177.8 0) (effects (font (size 1.27 1.27)) hide))
  (property "Datasheet" "~" (id 3) (at 139.7 177.8 0) (effects (font (size 1.27 1.27)) hide))
  (property "Spice_Netlist_Enabled" "Y" (id 4) (at 139.7 177.8 0) (effects (font (size 1.27 1.27)) (justify left) hide))
  (property "Spice_Primitive" "V" (id 5) (at 139.7 177.8 0) (effects (font (size 1.27 1.27)) (justify left) hide))
  (property "Spice_Model" "{VREF}" (id 6) (at 143.51 180.1501 0) (effects (font (size 1.27 1.27)) (justify left))) (pin "1") (pin "2"))

 (symbol (lib_id "power:PWR_FLAG") (at 63.5 25.4 0) (unit 1) (in_bom yes) (on_board yes) (fields_autoplaced)
  (property "Reference" "#FLG05" (id 0) (at 63.5 23.495 0) (effects (font (size 1.27 1.27)) hide))
  (property "Value" "PWR_FLAG" (id 1) (at 63.5 20.32 0))
  (property "Footprint" "" (id 2) (at 63.5 25.4 0) (effects (font (size 1.27 1.27)) hide))
  (property "Datasheet" "~" (id 3) (at 63.5 25.4 0) (effects (font (size 1.27 1.27)) hide)) (pin "1"))

 (symbol (lib_id "power:VEE") (at 139.7 152.4 0) (unit 1) (in_bom yes) (on_board yes) (fields_autoplaced)
  (property "Reference" "#PWR03" (id 0) (at 139.7 156.21 0) (effects (font (size 1.27 1.27)) hide))
  (property "Value" "VEE" (id 1) (at 139.7 147.32 0))
  (property "Footprint" "" (id 2) (at 139.7 152.4 0) (effects (font (size 1.27 1.27)) hide))
  (property "Datasheet" "" (id 3) (at 139.7 152.4 0) (effects (font (size 1.27 1.27)) hide)) (pin "1"))

 (symbol (lib_id "power:VDD") (at 88.9 152.4 0) (unit 1) (in_bom yes) (on_board yes) (fields_autoplaced)
  (property "Reference" "#PWR01" (id 0) (at 88.9 156.21 0) (effects (font (size 1.27 1.27)) hide))
  (property "Value" "VDD" (id 1) (at 88.9 147.32 0))
  (property "Footprint" "" (id 2) (at 88.9 152.4 0) (effects (font (size 1.27 1.27)) hide))
  (property "Datasheet" "" (id 3) (at 88.9 152.4 0) (effects (font (size 1.27 1.27)) hide)) (pin "1"))

 (symbol (lib_id "pspice:0") (at 165.1 190.5 0) (unit 1) (in_bom yes) (on_board yes) (fields_autoplaced)
  (property "Reference" "#GND0106" (id 0) (at 165.1 193.04 0) (effects (font (size 1.27 1.27)) hide))
  (property "Value" "0" (id 1) (at 165.1 194.31 0))
  (property "Footprint" "" (id 2) (at 165.1 190.5 0) (effects (font (size 1.27 1.27)) hide))
  (property "Datasheet" "~" (id 3) (at 165.1 190.5 0) (effects (font (size 1.27 1.27)) hide)) (pin "1"))

 (symbol (lib_id "Device:R") (at 165.1 88.9 0) (unit 1) (in_bom yes) (on_board yes) (fields_autoplaced)
  (property "Reference" "R5" (id 0) (at 167.64 87.6299 0) (effects (font (size 1.27 1.27)) (justify left)))
  (property "Value" "{RLOAD}" (id 1) (at 167.64 90.1699 0) (effects (font (size 1.27 1.27)) (justify left)))
  (property "Footprint" "" (id 2) (at 163.322 88.9 90) (effects (font (size 1.27 1.27)) hide))
  (property "Datasheet" "~" (id 3) (at 165.1 88.9 0) (effects (font (size 1.27 1.27)) hide)) (pin "1") (pin "2"))

 (symbol (lib_id "pspice:0") (at 132.08 107.95 0) (unit 1) (in_bom yes) (on_board yes) (fields_autoplaced)
  (property "Reference" "#GND0109" (id 0) (at 132.08 110.49 0) (effects (font (size 1.27 1.27)) hide))
  (property "Value" "0" (id 1) (at 132.08 111.76 0))
  (property "Footprint" "" (id 2) (at 132.08 107.95 0) (effects (font (size 1.27 1.27)) hide))
  (property "Datasheet" "~" (id 3) (at 132.08 107.95 0) (effects (font (size 1.27 1.27)) hide)) (pin "1"))

 (symbol (lib_id "pspice:0") (at 114.3 190.5 0) (unit 1) (in_bom yes) (on_board yes) (fields_autoplaced)
  (property "Reference" "#GND0108" (id 0) (at 114.3 193.04 0) (effects (font (size 1.27 1.27)) hide))
  (property "Value" "0" (id 1) (at 114.3 194.31 0))
  (property "Footprint" "" (id 2) (at 114.3 190.5 0) (effects (font (size 1.27 1.27)) hide))
  (property "Datasheet" "~" (id 3) (at 114.3 190.5 0) (effects (font (size 1.27 1.27)) hide)) (pin "1"))

 (symbol (lib_id "Device:C") (at 124.46 101.6 0) (mirror x) (unit 1) (in_bom yes) (on_board yes) (fields_autoplaced)
  (property "Reference" "U3" (id 0) (at 120.65 100.3299 0) (effects (font (size 1.27 1.27)) (justify right)))
  (property "Value" "C2012X7R2A104K125AE_p" (id 1) (at 120.65 102.8699 0) (effects (font (size 1.27 1.27)) (justify right)))
  (property "Footprint" "" (id 2) (at 125.4252 97.79 0) (effects (font (size 1.27 1.27)) hide))
  (property "Datasheet" "~" (id 3) (at 124.46 101.6 0) (effects (font (size 1.27 1.27)) hide))
  (property "Spice_Primitive" "X" (id 4) (at 124.46 101.6 0) (effects (font (size 1.27 1.27)) hide))
  (property "Spice_Model" "C2012X7R2A104K125AE_p" (id 5) (at 124.46 101.6 0) (effects (font (size 1.27 1.27)) hide))
  (property "Spice_Netlist_Enabled" "Y" (id 6) (at 124.46 101.6 0) (effects (font (size 1.27 1.27)) hide))
  (property "Spice_Lib_File" "models/C2012X7R2A104K125AE_p.mod" (id 7) (at 124.46 101.6 0) (effects (font (size 1.27 1.27)) hide)) (pin "1") (pin "2"))

 (symbol (lib_id "power:PWR_FLAG") (at 152.4 152.4 0) (unit 1) (in_bom yes) (on_board yes) (fields_autoplaced)
  (property "Reference" "#FLG04" (id 0) (at 152.4 150.495 0) (effects (font (size 1.27 1.27)) hide))
  (property "Value" "PWR_FLAG" (id 1) (at 152.4 147.32 0))
  (property "Footprint" "" (id 2) (at 152.4 152.4 0) (effects (font (size 1.27 1.27)) hide))
  (property "Datasheet" "~" (id 3) (at 152.4 152.4 0) (effects (font (size 1.27 1.27)) hide)) (pin "1"))

 (sheet_instances (path "" (page "1")))

)
